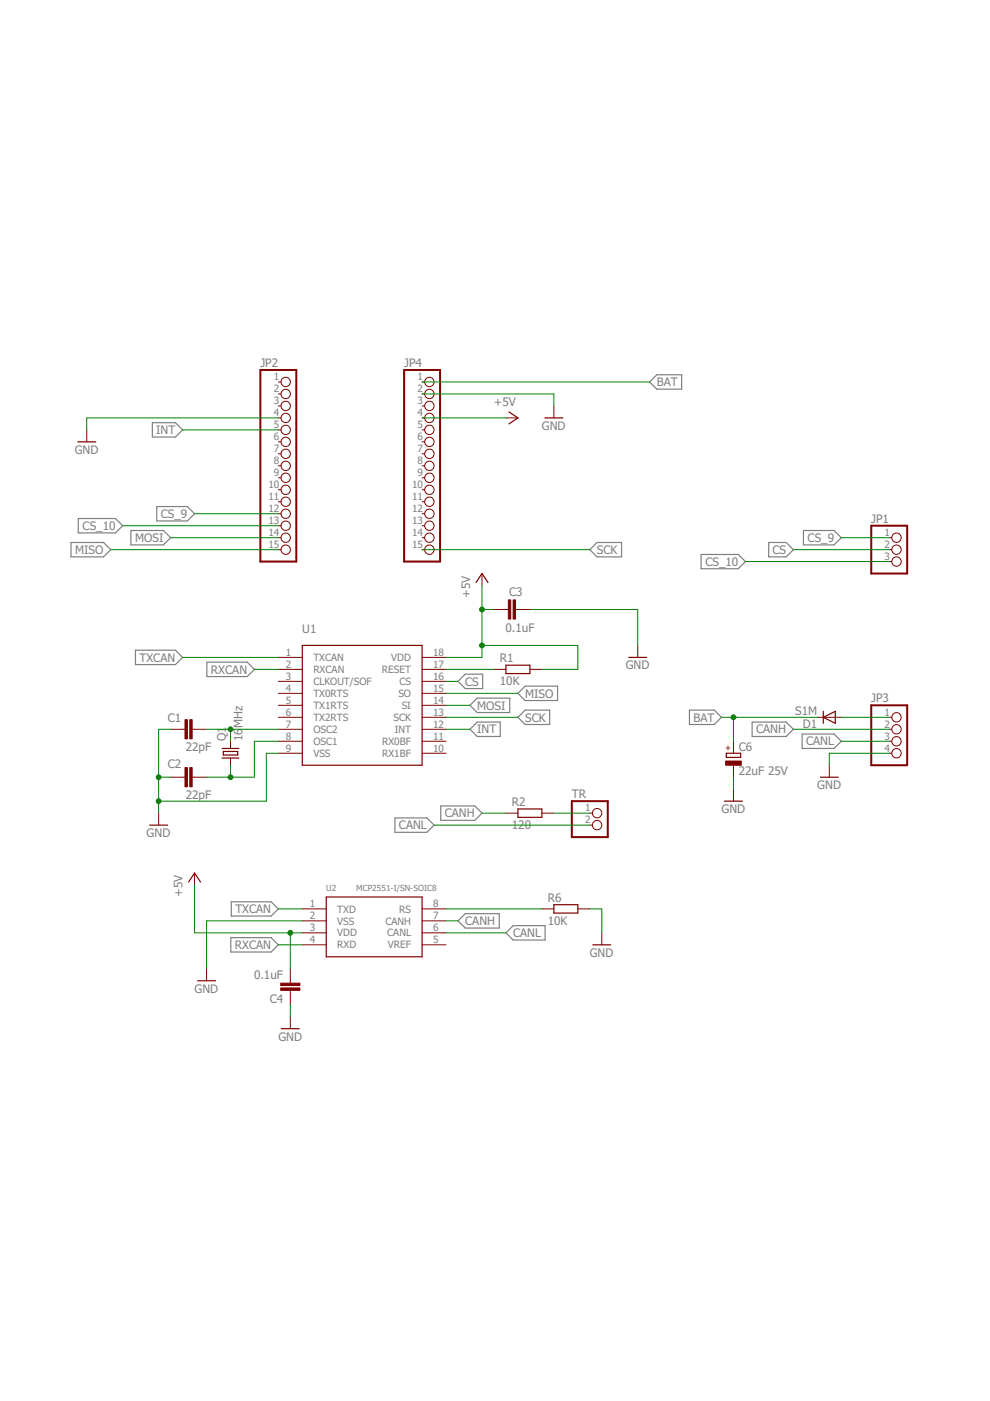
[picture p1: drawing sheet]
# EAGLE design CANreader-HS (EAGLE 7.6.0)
https://github.com/autowp/CANreader

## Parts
C1  22pF  C-EUC0805  [C0805]
C2  22pF  C-EUC0805  [C0805]
C3  0.1uF  C-EUC0805  [C0805]
C4  0.1uF  C-EUC0805  [C0805]
C6  22uF 25V  CPOL-EUSMCC  [SMC_C]
D1  S1M  [SMA]
JP1  PINHD-1X3  [1X03]
JP2  PINHD-1X15  [1X15]
JP3  PINHD-1X4-1  [1X04]
JP4  PINHD-1X15  [1X15]
Q1  16MHz  CRYSTALHC49S  [HC49/S]
R1  10K  R-EU_R0805  [R0805]
R2  120  R-EU_R0805  [R0805]
R6  10K  R-EU_R0805  [R0805]
TR  PINHD-1X2  [1X02]
U1  MCP2515  [SO18-1]
U2  MCP2551-I/SN-SOIC8  INTERFACE-MCP2551-I/SN(SOIC8)  [SOIC8-1.27-5X4MM]

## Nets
+5V: C3.1 C4.2 JP4.4 R1.2 U1.18(VDD) U2.3(VDD)
BAT: C6.+ D1.C JP4.1
CANH: JP3.2 R2.1 U2.7(CANH)
CANL: JP3.3 TR.2 U2.6(CANL)
CS: JP1.2 U1.16(CS)
CS_9: JP1.1 JP2.12
CS_10: JP1.3 JP2.13
GND: C1.1 C2.1 C3.2 C4.1 C6.- JP2.4 JP3.4 JP4.2 R6.2 U1.9(VSS) U2.2(VSS)
INT: JP2.5 U1.12(INT)
MISO: JP2.15 U1.15(SO)
MOSI: JP2.14 U1.14(SI)
N$1: R2.2 TR.1
N$3: C1.2 Q1.2 U1.7(OSC2)
N$4: D1.A JP3.1
N$5: C2.2 Q1.1 U1.8(OSC1)
N$7: R1.1 U1.17(RESET)
N$12: R6.1 U2.8(RS)
RXCAN: U1.2(RXCAN) U2.4(RXD)
SCK: JP4.15 U1.13(SCK)
TXCAN: U1.1(TXCAN) U2.1(TXD)
Unconnected: JP2.1 JP2.2 JP2.3 JP2.6 JP2.7 JP2.8 JP2.9 JP2.10 JP2.11 JP4.3 JP4.5 JP4.6 JP4.7 JP4.8 JP4.9 JP4.10 JP4.11 JP4.12 JP4.13 JP4.14 U1.3(CLKOUT/SOF) U1.4(TX0RTS) U1.5(TX1RTS) U1.6(TX2RTS) U1.10(RX1BF) U1.11(RX0BF) U2.5(VREF)
